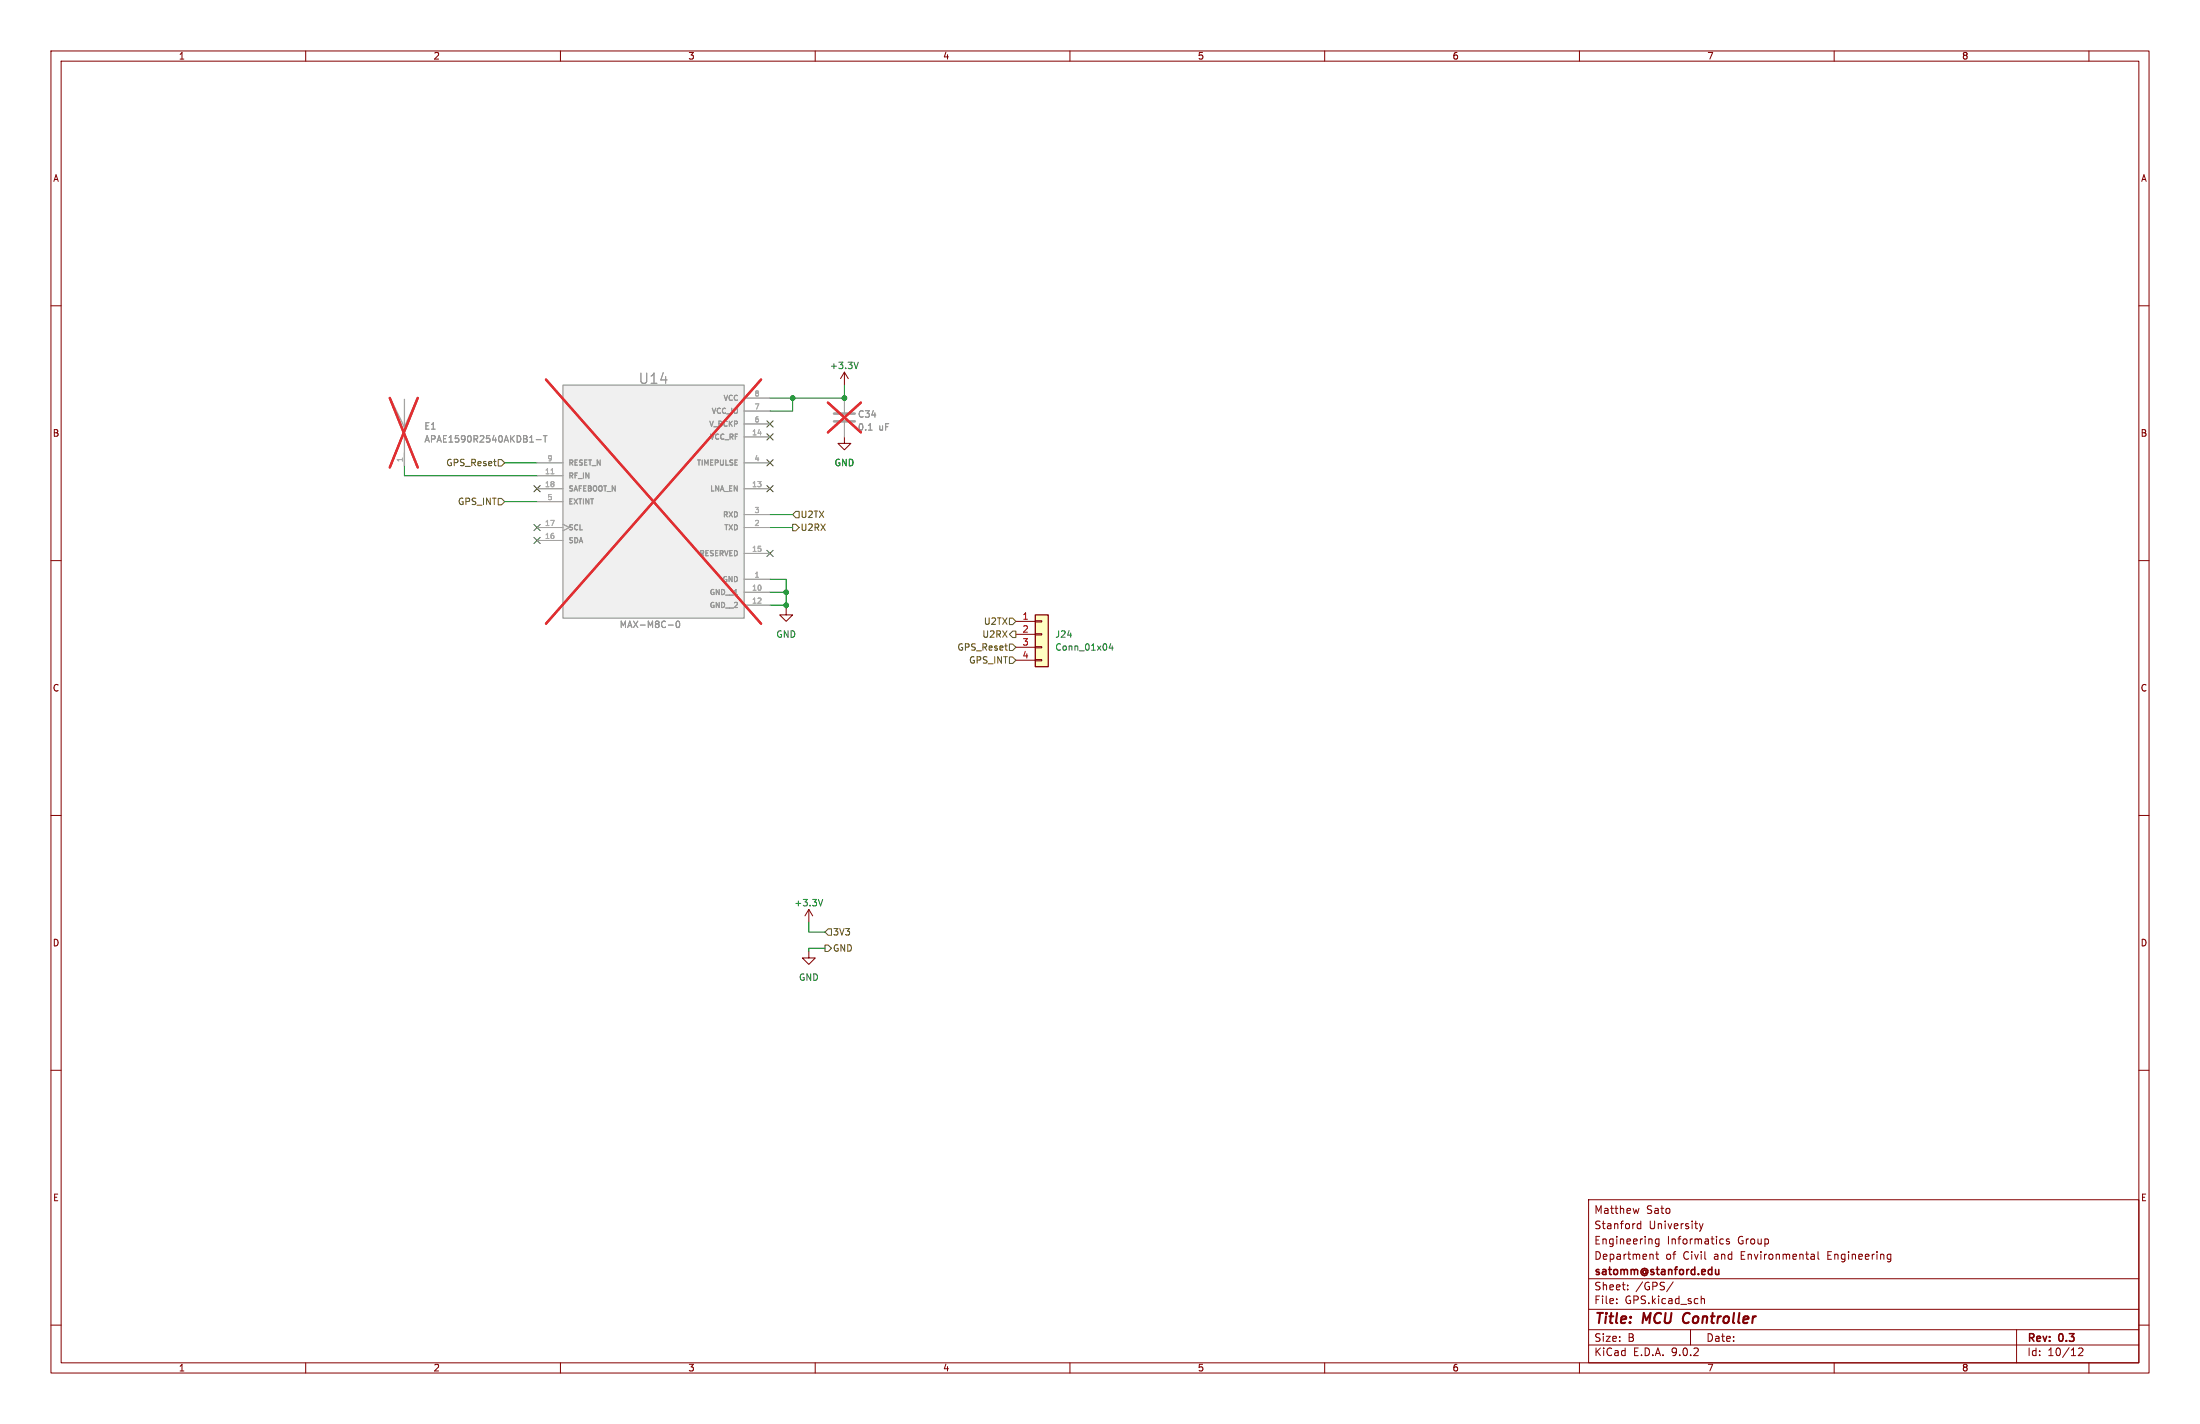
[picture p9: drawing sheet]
(kicad_sch
 (version 20250114)
 (generator "eeschema")
 (generator_version "9.0")
 (paper "B")
 (title_block
  (title "MCU Controller")
  (rev "0.3")
  (company "satomm@stanford.edu")
  (comment 1 "Department of Civil and Environmental Engineering")
  (comment 2 "Engineering Informatics Group")
  (comment 3 "Stanford University")
  (comment 4 "Matthew Sato"))
 (lib_symbols
  (symbol "Connector_Generic:Conn_01x04"
   (pin_names
    (offset 1.016) (hide yes)) (exclude_from_sim no) (in_bom yes) (on_board yes)
   (property "Reference" "J" (at 0 5.08 0) (effects (font (size 1.27 1.27))))
   (property "Value" "Conn_01x04" (at 0 -7.62 0) (effects (font (size 1.27 1.27))))
   (property "Footprint" "" (at 0 0 0) (effects (font (size 1.27 1.27)) (hide yes)))
   (property "Datasheet" "~" (at 0 0 0) (effects (font (size 1.27 1.27)) (hide yes)))
   (property "Description" "Generic connector, single row, 01x04, script generated (kicad-library-utils/schlib/autogen/connector/)" (at 0 0 0) (effects (font (size 1.27 1.27)) (hide yes)))
   (symbol "Conn_01x04_1_1"
    (rectangle (start -1.27 3.81) (end 1.27 -6.35) (stroke (width 0.254) (type default)) (fill (type background)))
    (rectangle (start -1.27 2.667) (end 0 2.413) (stroke (width 0.1524) (type default)) (fill (type none)))
    (rectangle (start -1.27 0.127) (end 0 -0.127) (stroke (width 0.1524) (type default)) (fill (type none)))
    (rectangle (start -1.27 -2.413) (end 0 -2.667) (stroke (width 0.1524) (type default)) (fill (type none)))
    (rectangle (start -1.27 -4.953) (end 0 -5.207) (stroke (width 0.1524) (type default)) (fill (type none)))
    (pin passive line (at -5.08 2.54 0) (length 3.81) (name "Pin_1" (effects (font (size 1.27 1.27)))) (number "1" (effects (font (size 1.27 1.27)))))
    (pin passive line (at -5.08 0 0) (length 3.81) (name "Pin_2" (effects (font (size 1.27 1.27)))) (number "2" (effects (font (size 1.27 1.27)))))
    (pin passive line (at -5.08 -2.54 0) (length 3.81) (name "Pin_3" (effects (font (size 1.27 1.27)))) (number "3" (effects (font (size 1.27 1.27)))))
    (pin passive line (at -5.08 -5.08 0) (length 3.81) (name "Pin_4" (effects (font (size 1.27 1.27)))) (number "4" (effects (font (size 1.27 1.27))))))
   (embedded_fonts no))
  (symbol "Device:C"
   (pin_numbers (hide yes))
   (pin_names
    (offset 0.254)) (exclude_from_sim no) (in_bom yes) (on_board yes)
   (property "Reference" "C" (at 0.635 2.54 0) (effects (font (size 1.27 1.27)) (justify left)))
   (property "Value" "C" (at 0.635 -2.54 0) (effects (font (size 1.27 1.27)) (justify left)))
   (property "Footprint" "" (at 0.9652 -3.81 0) (effects (font (size 1.27 1.27)) (hide yes)))
   (property "Datasheet" "~" (at 0 0 0) (effects (font (size 1.27 1.27)) (hide yes)))
   (property "Description" "Unpolarized capacitor" (at 0 0 0) (effects (font (size 1.27 1.27)) (hide yes)))
   (symbol "C_0_1"
    (polyline (pts (xy -2.032 0.762) (xy 2.032 0.762)) (stroke (width 0.508) (type default)) (fill (type none)))
    (polyline (pts (xy -2.032 -0.762) (xy 2.032 -0.762)) (stroke (width 0.508) (type default)) (fill (type none))))
   (symbol "C_1_1"
    (pin passive line (at 0 3.81 270) (length 2.794) (name "~" (effects (font (size 1.27 1.27)))) (number "1" (effects (font (size 1.27 1.27)))))
    (pin passive line (at 0 -3.81 90) (length 2.794) (name "~" (effects (font (size 1.27 1.27)))) (number "2" (effects (font (size 1.27 1.27))))))
   (embedded_fonts no))
  (symbol "RobotLibary:APAE1590R2540AKDB1-T"
   (pin_names
    (offset 1.016)) (exclude_from_sim no) (in_bom yes) (on_board yes)
   (property "Reference" "E" (at 2.8004 5.8496 0) (effects (font (size 1.27 1.27)) (justify left bottom)))
   (property "Value" "APAE1590R2540AKDB1-T" (at 2.6732 3.813 0) (effects (font (size 1.27 1.27)) (justify left bottom)))
   (property "Footprint" "APAE1590R2540AKDB1-T:XDCR_APAE1590R2540AKDB1-T" (at 0 0 0) (effects (font (size 1.27 1.27)) (justify bottom) (hide yes)))
   (property "Datasheet" "" (at 0 0 0) (effects (font (size 1.27 1.27)) (hide yes)))
   (property "Description" "" (at 0 0 0) (effects (font (size 1.27 1.27)) (hide yes)))
   (property "PARTREV" "-" (at 0 0 0) (effects (font (size 1.27 1.27)) (justify bottom) (hide yes)))
   (property "SNAPEDA_PN" "APAE1590R2540AKDB1-T" (at 0 0 0) (effects (font (size 1.27 1.27)) (justify bottom) (hide yes)))
   (property "STANDARD" "IPC-7351B" (at 0 0 0) (effects (font (size 1.27 1.27)) (justify bottom) (hide yes)))
   (property "MAXIMUM_PACKAGE_HEIGHT" "4.7mm" (at 0 0 0) (effects (font (size 1.27 1.27)) (justify bottom) (hide yes)))
   (property "MANUFACTURER" "Abracon" (at 0 0 0) (effects (font (size 1.27 1.27)) (justify bottom) (hide yes)))
   (symbol "APAE1590R2540AKDB1-T_0_0"
    (polyline (pts (xy 0 8.001) (xy 0 2.54)) (stroke (width 0.254) (type default)) (fill (type none)))
    (polyline (pts (xy 0 2.54) (xy -2.667 8.001)) (stroke (width 0.254) (type default)) (fill (type none)))
    (polyline (pts (xy 0 2.54) (xy 0 -5.08)) (stroke (width 0.254) (type default)) (fill (type none)))
    (polyline (pts (xy 2.413 8.001) (xy 0 2.54)) (stroke (width 0.254) (type default)) (fill (type none))))
   (symbol "APAE1590R2540AKDB1-T_1_0"
    (pin bidirectional line (at 0 -5.08 90) (length 2.54) (name "~" (effects (font (size 1.016 1.016)))) (number "1" (effects (font (size 1.016 1.016))))))
   (embedded_fonts no))
  (symbol "RobotLibary:MAX-M8C-0"
   (pin_names
    (offset 1.016)) (exclude_from_sim no) (in_bom yes) (on_board yes)
   (property "Reference" "U" (at -0.635 20.955 0) (effects (font (size 2 2)) (justify left bottom)))
   (property "Value" "MAX-M8C-0" (at -5.715 -27.305 0) (effects (font (size 1.27 1.27)) (justify left bottom)))
   (property "Footprint" "RobotLibrary:XCVR_MAX-M8C-0" (at -0.635 -36.83 0) (effects (font (size 1.27 1.27)) (justify bottom) (hide yes)))
   (property "Datasheet" "https://www.u-blox.com/en/docs/UBX-16000093" (at 0 0 0) (effects (font (size 1.27 1.27)) (hide yes)))
   (property "Description" "" (at 0 0 0) (effects (font (size 1.27 1.27)) (hide yes)))
   (symbol "MAX-M8C-0_0_0"
    (rectangle (start -17.78 -25.4) (end 17.78 20.32) (stroke (width 0.254) (type default)) (fill (type background)))
    (pin input line (at -22.86 5.08 0) (length 5.08) (name "RESET_N" (effects (font (size 1.016 1.016)))) (number "9" (effects (font (size 1.016 1.016)))))
    (pin input line (at -22.86 2.54 0) (length 5.08) (name "RF_IN" (effects (font (size 1.016 1.016)))) (number "11" (effects (font (size 1.016 1.016)))))
    (pin input line (at -22.86 0 0) (length 5.08) (name "SAFEBOOT_N" (effects (font (size 1.016 1.016)))) (number "18" (effects (font (size 1.016 1.016)))))
    (pin input line (at -22.86 -2.54 0) (length 5.08) (name "EXTINT" (effects (font (size 1.016 1.016)))) (number "5" (effects (font (size 1.016 1.016)))))
    (pin input clock (at -22.86 -7.62 0) (length 5.08) (name "SCL" (effects (font (size 1.016 1.016)))) (number "17" (effects (font (size 1.016 1.016)))))
    (pin bidirectional line (at -22.86 -10.16 0) (length 5.08) (name "SDA" (effects (font (size 1.016 1.016)))) (number "16" (effects (font (size 1.016 1.016)))))
    (pin power_in line (at 22.86 17.78 180) (length 5.08) (name "VCC" (effects (font (size 1.016 1.016)))) (number "8" (effects (font (size 1.016 1.016)))))
    (pin power_in line (at 22.86 15.24 180) (length 5.08) (name "VCC_IO" (effects (font (size 1.016 1.016)))) (number "7" (effects (font (size 1.016 1.016)))))
    (pin power_in line (at 22.86 12.7 180) (length 5.08) (name "V_BCKP" (effects (font (size 1.016 1.016)))) (number "6" (effects (font (size 1.016 1.016)))))
    (pin power_in line (at 22.86 10.16 180) (length 5.08) (name "VCC_RF" (effects (font (size 1.016 1.016)))) (number "14" (effects (font (size 1.016 1.016)))))
    (pin output line (at 22.86 5.08 180) (length 5.08) (name "TIMEPULSE" (effects (font (size 1.016 1.016)))) (number "4" (effects (font (size 1.016 1.016)))))
    (pin output line (at 22.86 0 180) (length 5.08) (name "LNA_EN" (effects (font (size 1.016 1.016)))) (number "13" (effects (font (size 1.016 1.016)))))
    (pin input line (at 22.86 -5.08 180) (length 5.08) (name "RXD" (effects (font (size 1.016 1.016)))) (number "3" (effects (font (size 1.016 1.016)))))
    (pin output line (at 22.86 -7.62 180) (length 5.08) (name "TXD" (effects (font (size 1.016 1.016)))) (number "2" (effects (font (size 1.016 1.016)))))
    (pin passive line (at 22.86 -12.7 180) (length 5.08) (name "RESERVED" (effects (font (size 1.016 1.016)))) (number "15" (effects (font (size 1.016 1.016)))))
    (pin power_in line (at 22.86 -17.78 180) (length 5.08) (name "GND" (effects (font (size 1.016 1.016)))) (number "1" (effects (font (size 1.016 1.016)))))
    (pin power_in line (at 22.86 -20.32 180) (length 5.08) (name "GND__1" (effects (font (size 1.016 1.016)))) (number "10" (effects (font (size 1.016 1.016)))))
    (pin power_in line (at 22.86 -22.86 180) (length 5.08) (name "GND__2" (effects (font (size 1.016 1.016)))) (number "12" (effects (font (size 1.016 1.016))))))
   (embedded_fonts no))
  (symbol "power:+3.3V"
   (power)
   (pin_names
    (offset 0)) (exclude_from_sim no) (in_bom yes) (on_board yes)
   (property "Reference" "#PWR" (at 0 -3.81 0) (effects (font (size 1.27 1.27)) (hide yes)))
   (property "Value" "+3.3V" (at 0 3.556 0) (effects (font (size 1.27 1.27))))
   (property "Footprint" "" (at 0 0 0) (effects (font (size 1.27 1.27)) (hide yes)))
   (property "Datasheet" "" (at 0 0 0) (effects (font (size 1.27 1.27)) (hide yes)))
   (property "Description" "Power symbol creates a global label with name \"+3.3V\"" (at 0 0 0) (effects (font (size 1.27 1.27)) (hide yes)))
   (symbol "+3.3V_0_1"
    (polyline (pts (xy -0.762 1.27) (xy 0 2.54)) (stroke (width 0) (type default)) (fill (type none)))
    (polyline (pts (xy 0 2.54) (xy 0.762 1.27)) (stroke (width 0) (type default)) (fill (type none)))
    (polyline (pts (xy 0 0) (xy 0 2.54)) (stroke (width 0) (type default)) (fill (type none))))
   (symbol "+3.3V_1_1"
    (pin power_in line (at 0 0 90) (length 0) (hide yes) (name "+3.3V" (effects (font (size 1.27 1.27)))) (number "1" (effects (font (size 1.27 1.27))))))
   (embedded_fonts no))
  (symbol "power:GND"
   (power)
   (pin_names
    (offset 0)) (exclude_from_sim no) (in_bom yes) (on_board yes)
   (property "Reference" "#PWR" (at 0 -6.35 0) (effects (font (size 1.27 1.27)) (hide yes)))
   (property "Value" "GND" (at 0 -3.81 0) (effects (font (size 1.27 1.27))))
   (property "Footprint" "" (at 0 0 0) (effects (font (size 1.27 1.27)) (hide yes)))
   (property "Datasheet" "" (at 0 0 0) (effects (font (size 1.27 1.27)) (hide yes)))
   (property "Description" "Power symbol creates a global label with name \"GND\" , ground" (at 0 0 0) (effects (font (size 1.27 1.27)) (hide yes)))
   (symbol "GND_0_1"
    (polyline (pts (xy 0 0) (xy 0 -1.27) (xy 1.27 -1.27) (xy 0 -2.54) (xy -1.27 -1.27) (xy 0 -1.27)) (stroke (width 0) (type default)) (fill (type none))))
   (symbol "GND_1_1"
    (pin power_in line (at 0 0 270) (length 0) (hide yes) (name "GND" (effects (font (size 1.27 1.27)))) (number "1" (effects (font (size 1.27 1.27))))))
   (embedded_fonts no)))
 (junction
  (at 154.305 116.205)
  (diameter 0)
  (color 0 0 0 0))
 (junction
  (at 155.575 78.105)
  (diameter 0)
  (color 0 0 0 0))
 (junction
  (at 154.305 118.745)
  (diameter 0)
  (color 0 0 0 0))
 (junction
  (at 165.735 78.105)
  (diameter 0)
  (color 0 0 0 0))
 (no_connect
  (at 151.13 95.885))
 (no_connect
  (at 151.13 83.185))
 (no_connect
  (at 105.41 95.885))
 (no_connect
  (at 105.41 103.505))
 (no_connect
  (at 105.41 106.045))
 (no_connect
  (at 151.13 108.585))
 (no_connect
  (at 151.13 85.725))
 (no_connect
  (at 151.13 90.805))
 (wire
  (pts (xy 158.75 182.88) (xy 161.925 182.88))
  (stroke (width 0) (type default)))
 (wire
  (pts (xy 99.06 98.425) (xy 105.41 98.425))
  (stroke (width 0) (type default)))
 (wire
  (pts (xy 154.305 113.665) (xy 154.305 116.205))
  (stroke (width 0) (type default)))
 (wire
  (pts (xy 151.13 100.965) (xy 155.575 100.965))
  (stroke (width 0) (type default)))
 (wire
  (pts (xy 79.375 93.345) (xy 105.41 93.345))
  (stroke (width 0) (type default)))
 (wire
  (pts (xy 165.735 75.565) (xy 165.735 78.105))
  (stroke (width 0) (type default)))
 (wire
  (pts (xy 155.575 80.645) (xy 155.575 78.105))
  (stroke (width 0) (type default)))
 (wire
  (pts (xy 158.75 182.88) (xy 158.75 180.975))
  (stroke (width 0) (type default)))
 (wire
  (pts (xy 79.375 91.44) (xy 79.375 93.345))
  (stroke (width 0) (type default)))
 (wire
  (pts (xy 158.75 186.055) (xy 161.925 186.055))
  (stroke (width 0) (type default)))
 (wire
  (pts (xy 154.305 119.38) (xy 154.305 118.745))
  (stroke (width 0) (type default)))
 (wire
  (pts (xy 151.13 118.745) (xy 154.305 118.745))
  (stroke (width 0) (type default)))
 (wire
  (pts (xy 151.13 80.645) (xy 155.575 80.645))
  (stroke (width 0) (type default)))
 (wire
  (pts (xy 154.305 116.205) (xy 154.305 118.745))
  (stroke (width 0) (type default)))
 (wire
  (pts (xy 151.13 103.505) (xy 155.575 103.505))
  (stroke (width 0) (type default)))
 (wire
  (pts (xy 151.13 78.105) (xy 155.575 78.105))
  (stroke (width 0) (type default)))
 (wire
  (pts (xy 165.735 78.105) (xy 155.575 78.105))
  (stroke (width 0) (type default)))
 (wire
  (pts (xy 151.13 113.665) (xy 154.305 113.665))
  (stroke (width 0) (type default)))
 (wire
  (pts (xy 158.75 186.69) (xy 158.75 186.055))
  (stroke (width 0) (type default)))
 (wire
  (pts (xy 151.13 116.205) (xy 154.305 116.205))
  (stroke (width 0) (type default)))
 (wire
  (pts (xy 99.06 90.805) (xy 105.41 90.805))
  (stroke (width 0) (type default)))
 (hierarchical_label "GPS_Reset"
  (shape input)
  (at 199.39 127 180)
  (effects (font (size 1.27 1.27)) (justify right)))
 (hierarchical_label "U2RX"
  (shape output)
  (at 155.575 103.505 0)
  (effects (font (size 1.27 1.27)) (justify left)))
 (hierarchical_label "GND"
  (shape output)
  (at 161.925 186.055 0)
  (effects (font (size 1.27 1.27)) (justify left)))
 (hierarchical_label "3V3"
  (shape input)
  (at 161.925 182.88 0)
  (effects (font (size 1.27 1.27)) (justify left)))
 (hierarchical_label "U2RX"
  (shape output)
  (at 199.39 124.46 180)
  (effects (font (size 1.27 1.27)) (justify right)))
 (hierarchical_label "GPS_INT"
  (shape input)
  (at 99.06 98.425 180)
  (effects (font (size 1.27 1.27)) (justify right)))
 (hierarchical_label "U2TX"
  (shape input)
  (at 199.39 121.92 180)
  (effects (font (size 1.27 1.27)) (justify right)))
 (hierarchical_label "U2TX"
  (shape input)
  (at 155.575 100.965 0)
  (effects (font (size 1.27 1.27)) (justify left)))
 (hierarchical_label "GPS_Reset"
  (shape input)
  (at 99.06 90.805 180)
  (effects (font (size 1.27 1.27)) (justify right)))
 (hierarchical_label "GPS_INT"
  (shape input)
  (at 199.39 129.54 180)
  (effects (font (size 1.27 1.27)) (justify right)))
 (symbol
  (lib_id "power:GND")
  (at 165.735 85.725 0)
  (unit 1)
  (exclude_from_sim no)
  (in_bom yes)
  (on_board yes)
  (dnp no)
  (fields_autoplaced yes)
  (property "Reference" "#PWR0150" (at 165.735 92.075 0) (effects (font (size 1.27 1.27)) (hide yes)))
  (property "Value" "GND" (at 165.735 90.805 0) (effects (font (size 1.27 1.27))))
  (property "Footprint" "" (at 165.735 85.725 0) (effects (font (size 1.27 1.27)) (hide yes)))
  (property "Datasheet" "" (at 165.735 85.725 0) (effects (font (size 1.27 1.27)) (hide yes)))
  (property "Description" "" (at 165.735 85.725 0) (effects (font (size 1.27 1.27))))
  (pin "1"))
 (symbol
  (lib_id "Connector_Generic:Conn_01x04")
  (at 204.47 124.46 0)
  (unit 1)
  (exclude_from_sim no)
  (in_bom yes)
  (on_board yes)
  (dnp no)
  (fields_autoplaced yes)
  (property "Reference" "J24" (at 207.01 124.46 0) (effects (font (size 1.27 1.27)) (justify left)))
  (property "Value" "Conn_01x04" (at 207.01 127 0) (effects (font (size 1.27 1.27)) (justify left)))
  (property "Footprint" "RobotLibrary:CONN_22-23-2041_MOL" (at 204.47 124.46 0) (effects (font (size 1.27 1.27)) (hide yes)))
  (property "Datasheet" "~" (at 204.47 124.46 0) (effects (font (size 1.27 1.27)) (hide yes)))
  (property "Description" "" (at 204.47 124.46 0) (effects (font (size 1.27 1.27)) (hide yes)))
  (property "Mfr" "Molex" (at 204.47 124.46 0) (effects (font (size 1.27 1.27)) (hide yes)))
  (property "Mfr P/N" "0022232041" (at 204.47 124.46 0) (effects (font (size 1.27 1.27)) (hide yes)))
  (property "Supplier 1" "DigiKey" (at 204.47 124.46 0) (effects (font (size 1.27 1.27)) (hide yes)))
  (property "Supplier 1 P/N" "WM4202-ND" (at 204.47 124.46 0) (effects (font (size 1.27 1.27)) (hide yes)))
  (property "Supplier 2" "" (at 204.47 124.46 0) (effects (font (size 1.27 1.27)) (hide yes)))
  (property "Supplier 2 P/N" "" (at 204.47 124.46 0) (effects (font (size 1.27 1.27)) (hide yes)))
  (pin "1")
  (pin "2")
  (pin "3")
  (pin "4"))
 (symbol
  (lib_id "RobotLibary:MAX-M8C-0")
  (at 128.27 95.885 0)
  (unit 1)
  (exclude_from_sim no)
  (in_bom no)
  (on_board no)
  (dnp yes)
  (property "Reference" "U14" (at 128.27 74.295 0) (effects (font (size 2 2))))
  (property "Value" "MAX-M8C-0" (at 127.635 122.555 0) (effects (font (size 1.27 1.27))))
  (property "Footprint" "RobotLibrary:XCVR_MAX-M8C-0" (at 127.635 132.715 0) (effects (font (size 1.27 1.27)) (justify bottom) (hide yes)))
  (property "Datasheet" "https://www.u-blox.com/en/docs/UBX-16000093" (at 128.27 95.885 0) (effects (font (size 1.27 1.27)) (hide yes)))
  (property "Description" "" (at 128.27 95.885 0) (effects (font (size 1.27 1.27)) (hide yes)))
  (property "Mfr" "" (at 128.27 95.885 0) (effects (font (size 1.27 1.27)) (hide yes)))
  (property "Mfr P/N" "" (at 128.27 95.885 0) (effects (font (size 1.27 1.27)) (hide yes)))
  (property "Supplier 1" "" (at 128.27 95.885 0) (effects (font (size 1.27 1.27)) (hide yes)))
  (property "Supplier 1 P/N" "" (at 128.27 95.885 0) (effects (font (size 1.27 1.27)) (hide yes)))
  (property "Supplier 2" "" (at 128.27 95.885 0) (effects (font (size 1.27 1.27)) (hide yes)))
  (property "Supplier 2 P/N" "" (at 128.27 95.885 0) (effects (font (size 1.27 1.27)) (hide yes)))
  (pin "1")
  (pin "10")
  (pin "11")
  (pin "12")
  (pin "13")
  (pin "14")
  (pin "15")
  (pin "16")
  (pin "17")
  (pin "18")
  (pin "2")
  (pin "3")
  (pin "4")
  (pin "5")
  (pin "6")
  (pin "7")
  (pin "8")
  (pin "9"))
 (symbol
  (lib_id "Device:C")
  (at 165.735 81.915 0)
  (unit 1)
  (exclude_from_sim no)
  (in_bom no)
  (on_board no)
  (dnp yes)
  (property "Reference" "C34" (at 168.275 81.28 0) (effects (font (size 1.27 1.27)) (justify left)))
  (property "Value" "0.1 uF" (at 168.275 83.82 0) (effects (font (size 1.27 1.27)) (justify left)))
  (property "Footprint" "Capacitor_SMD:C_0805_2012Metric_Pad1.18x1.45mm_HandSolder" (at 166.7002 85.725 0) (effects (font (size 1.27 1.27)) (hide yes)))
  (property "Datasheet" "https://mm.digikey.com/Volume0/opasdata/d220001/medias/docus/609/CL21B104KBCNNN_Spec.pdf" (at 165.735 81.915 0) (effects (font (size 1.27 1.27)) (hide yes)))
  (property "Description" "CAP CER 0.1UF 50V X7R 0805" (at 165.735 81.915 0) (effects (font (size 1.27 1.27)) (hide yes)))
  (property "Mfr" "Samsung Electro-Mechanics" (at 165.735 81.915 0) (effects (font (size 1.27 1.27)) (hide yes)))
  (property "Mfr P/N" "CL21B104KBCNNNC" (at 165.735 81.915 0) (effects (font (size 1.27 1.27)) (hide yes)))
  (property "Supplier 1" "DigiKey" (at 165.735 81.915 0) (effects (font (size 1.27 1.27)) (hide yes)))
  (property "Supplier 1 P/N" "1276-1003-1-ND" (at 165.735 81.915 0) (effects (font (size 1.27 1.27)) (hide yes)))
  (property "Supplier 2" "" (at 165.735 81.915 0) (effects (font (size 1.27 1.27)) (hide yes)))
  (property "Supplier 2 P/N" "" (at 165.735 81.915 0) (effects (font (size 1.27 1.27)) (hide yes)))
  (pin "1")
  (pin "2"))
 (symbol
  (lib_id "power:GND")
  (at 154.305 119.38 0)
  (unit 1)
  (exclude_from_sim no)
  (in_bom yes)
  (on_board yes)
  (dnp no)
  (fields_autoplaced yes)
  (property "Reference" "#PWR0146" (at 154.305 125.73 0) (effects (font (size 1.27 1.27)) (hide yes)))
  (property "Value" "GND" (at 154.305 124.46 0) (effects (font (size 1.27 1.27))))
  (property "Footprint" "" (at 154.305 119.38 0) (effects (font (size 1.27 1.27)) (hide yes)))
  (property "Datasheet" "" (at 154.305 119.38 0) (effects (font (size 1.27 1.27)) (hide yes)))
  (property "Description" "" (at 154.305 119.38 0) (effects (font (size 1.27 1.27))))
  (pin "1"))
 (symbol
  (lib_id "RobotLibary:APAE1590R2540AKDB1-T")
  (at 79.375 86.36 0)
  (unit 1)
  (exclude_from_sim no)
  (in_bom no)
  (on_board no)
  (dnp yes)
  (fields_autoplaced yes)
  (property "Reference" "E1" (at 83.185 83.6295 0) (effects (font (size 1.27 1.27)) (justify left)))
  (property "Value" "APAE1590R2540AKDB1-T" (at 83.185 86.1695 0) (effects (font (size 1.27 1.27)) (justify left)))
  (property "Footprint" "RobotLibrary:XDCR_APAE1590R2540AKDB1-T" (at 79.375 86.36 0) (effects (font (size 1.27 1.27)) (justify bottom) (hide yes)))
  (property "Datasheet" "https://abracon.com/patchantenna/APAE1590R2540AKDB1-T.pdf" (at 79.375 86.36 0) (effects (font (size 1.27 1.27)) (hide yes)))
  (property "Description" "RF ANT 1.575/1.602GHZ CER PATCH" (at 79.375 86.36 0) (effects (font (size 1.27 1.27)) (hide yes)))
  (property "Mfr" "Abracon LLC" (at 79.375 86.36 0) (effects (font (size 1.27 1.27)) (hide yes)))
  (property "Mfr P/N" "APAE1590R2540AKDB1-T" (at 79.375 86.36 0) (effects (font (size 1.27 1.27)) (hide yes)))
  (property "Supplier 1" "DigiKey" (at 79.375 86.36 0) (effects (font (size 1.27 1.27)) (hide yes)))
  (property "Supplier 1 P/N" "535-11940-ND" (at 79.375 86.36 0) (effects (font (size 1.27 1.27)) (hide yes)))
  (property "Supplier 2" "" (at 79.375 86.36 0) (effects (font (size 1.27 1.27)) (hide yes)))
  (property "Supplier 2 P/N" "" (at 79.375 86.36 0) (effects (font (size 1.27 1.27)) (hide yes)))
  (property "PARTREV" "-" (at 79.375 86.36 0) (effects (font (size 1.27 1.27)) (justify bottom) (hide yes)))
  (property "SNAPEDA_PN" "APAE1590R2540AKDB1-T" (at 79.375 86.36 0) (effects (font (size 1.27 1.27)) (justify bottom) (hide yes)))
  (property "STANDARD" "IPC-7351B" (at 79.375 86.36 0) (effects (font (size 1.27 1.27)) (justify bottom) (hide yes)))
  (property "MAXIMUM_PACKAGE_HEIGHT" "4.7mm" (at 79.375 86.36 0) (effects (font (size 1.27 1.27)) (justify bottom) (hide yes)))
  (property "MANUFACTURER" "Abracon" (at 79.375 86.36 0) (effects (font (size 1.27 1.27)) (justify bottom) (hide yes)))
  (pin "1"))
 (symbol
  (lib_id "power:GND")
  (at 158.75 186.69 0)
  (unit 1)
  (exclude_from_sim no)
  (in_bom yes)
  (on_board yes)
  (dnp no)
  (fields_autoplaced yes)
  (property "Reference" "#PWR0148" (at 158.75 193.04 0) (effects (font (size 1.27 1.27)) (hide yes)))
  (property "Value" "GND" (at 158.75 191.77 0) (effects (font (size 1.27 1.27))))
  (property "Footprint" "" (at 158.75 186.69 0) (effects (font (size 1.27 1.27)) (hide yes)))
  (property "Datasheet" "" (at 158.75 186.69 0) (effects (font (size 1.27 1.27)) (hide yes)))
  (property "Description" "" (at 158.75 186.69 0) (effects (font (size 1.27 1.27))))
  (pin "1"))
 (symbol
  (lib_id "power:+3.3V")
  (at 158.75 180.975 0)
  (unit 1)
  (exclude_from_sim no)
  (in_bom yes)
  (on_board yes)
  (dnp no)
  (property "Reference" "#PWR0147" (at 158.75 184.785 0) (effects (font (size 1.27 1.27)) (hide yes)))
  (property "Value" "+3.3V" (at 158.75 177.165 0) (effects (font (size 1.27 1.27))))
  (property "Footprint" "" (at 158.75 180.975 0) (effects (font (size 1.27 1.27)) (hide yes)))
  (property "Datasheet" "" (at 158.75 180.975 0) (effects (font (size 1.27 1.27)) (hide yes)))
  (property "Description" "" (at 158.75 180.975 0) (effects (font (size 1.27 1.27))))
  (pin "1"))
 (symbol
  (lib_id "power:+3.3V")
  (at 165.735 75.565 0)
  (unit 1)
  (exclude_from_sim no)
  (in_bom yes)
  (on_board yes)
  (dnp no)
  (property "Reference" "#PWR0149" (at 165.735 79.375 0) (effects (font (size 1.27 1.27)) (hide yes)))
  (property "Value" "+3.3V" (at 165.735 71.755 0) (effects (font (size 1.27 1.27))))
  (property "Footprint" "" (at 165.735 75.565 0) (effects (font (size 1.27 1.27)) (hide yes)))
  (property "Datasheet" "" (at 165.735 75.565 0) (effects (font (size 1.27 1.27)) (hide yes)))
  (property "Description" "" (at 165.735 75.565 0) (effects (font (size 1.27 1.27))))
  (pin "1")))
